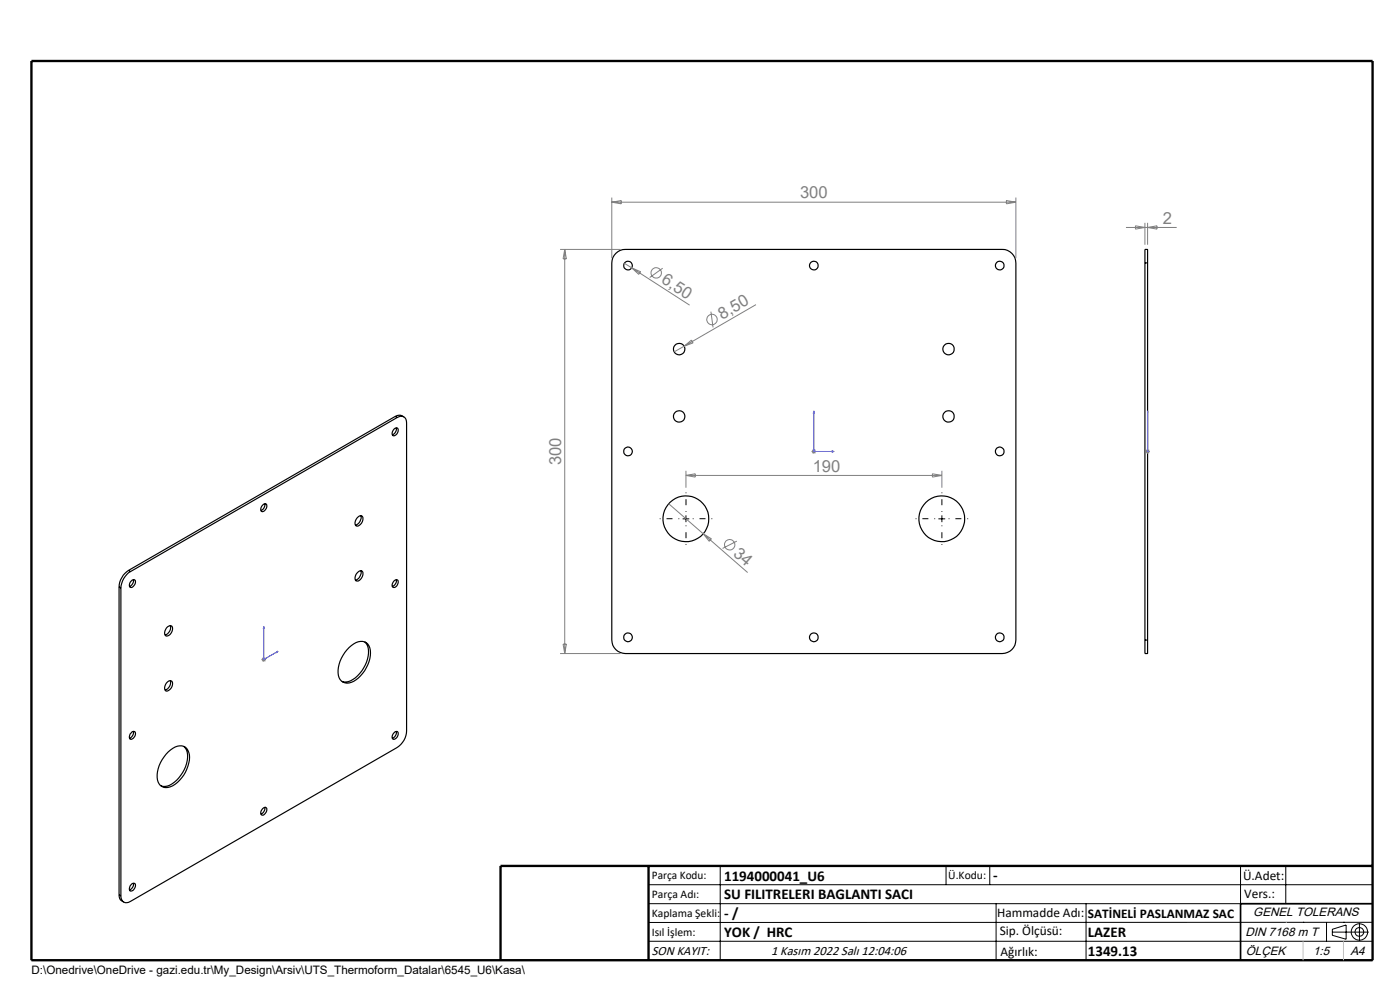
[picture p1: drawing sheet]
<svg xmlns="http://www.w3.org/2000/svg" width="297mm" height="210mm" viewBox="0 0 297 210" stroke-linecap="round" stroke-linejoin="round" font-family="sans-serif">
<g fill="none" stroke="#000" stroke-width=".25">
<path d="M130.6 53.8a2.71 2.71 0 0 1 2-.9h80.1a2.89 2.89 0 0 1 2.8 2.9v80a2.89 2.89 0 0 1-2.8 2.8h-80.1a2.89 2.89 0 0 1-2.8-2.8v-80a2.71 2.71 0 0 1 .8-2zM242.9 55.8v-2.9h.6v2.9M242.9 55.8v80M242.9 55.8h.6M243.5 55.8v80M83.6 91a.5 .5 0 0 1 .9 0 1.14 1.14 0 0 1-1.1 1.4 .96 .96 0 0 1 .2-1.4zM83.9 88.3a1.56 1.56 0 0 1 1.8 .1M83.9 88.3l.3 .3M83.9 88.3l-56.6 32.7M84.1 90.8a1.28 1.28 0 0 1-.9 1.4M84.2 88.6a1.22 1.22 0 0 1 1.5-.2 1.22 1.22 0 0 1 .6 1.3v65.4a4.3 4.3 0 0 1-2.1 3.5l-56.5 32.6a1.25 1.25 0 0 1-1.4 .1 1.25 1.25 0 0 1-.7-1.3M84.2 88.6l-56.5 32.6"/>
<path d="M55.9 107a.42 .42 0 0 1 .5-.1 .42 .42 0 0 1 .2 .4 .96 .96 0 0 1-1.2 1.1v-.7zM56.2 106.8a1.31 1.31 0 0 1-.8 1.5M75.7 109.9a.64 .64 0 0 1 .7-.5 .64 .64 0 0 1 .6 .6 1.44 1.44 0 0 1-1.5 1.5 1.28 1.28 0 0 1 .2-1.6zM76.6 109.4a1.67 1.67 0 0 1-1.2 2M25.3 124.5l.3 .2M25.3 124.5v65.3M25.6 124.7v65.3M27.3 121a4.6 4.6 0 0 0-2 3.5M27.3 121l.4 .2M27.7 121.2a4.4 4.4 0 0 0-2.1 3.5M27.8 123.3a.52 .52 0 0 1 .9-.1 1.18 1.18 0 0 1-1.1 1.4l-.2-.6zM28.3 122.9a1.28 1.28 0 0 1-.9 1.5"/>
<path d="M35.3 133.2l.3-.2a.61 .61 0 0 1 .8-.2 .61 .61 0 0 1 .2 .8l-.5 1a.7 .7 0 0 1-1.1 .1l-.1-.5zM36.1 132.7a1.61 1.61 0 0 1-1.1 2M74 137.4a3 3 0 0 1 3.7-1.1 3.6 3.6 0 0 1 .6 4.1 6.8 6.8 0 0 1-4.3 4.5 1.98 1.98 0 0 1-2.3-2.2 7.3 7.3 0 0 1 2.3-5.3zM75.7 121.6l.3-.3a.6 .6 0 0 1 .8-.2 .6 .6 0 0 1 .2 .9l-.3 .6a.71 .71 0 0 1-.6 .6 .71 .71 0 0 1-.8-.4l.1-.6zM76.6 121.1a1.71 1.71 0 0 1-1.2 1.9M77.4 136.2a3.3 3.3 0 0 1 .6 3.6 7.1 7.1 0 0 1-4.1 4.8h-1.4M83.6 123.3a.52 .52 0 0 1 .9-.1 1.1 1.1 0 0 1-1.1 1.4 .92 .92 0 0 1 .2-1.3zM84.1 123a1.34 1.34 0 0 1-.9 1.4M242.9 135.8v2.8h.6v-2.8M242.9 135.8h.6M28 155.2l.3-.1a.58 .58 0 0 1 .5 .4 .58 .58 0 0 1-.2 .7l-.6 .6-.5-.1v-.7zM28.3 155.1a1.28 1.28 0 0 1-.9 1.5"/>
<path d="M35.3 144.9a.66 .66 0 0 1 .7-.5 .66 .66 0 0 1 .6 .6 1.44 1.44 0 0 1-1.5 1.5l-.2-.7zM35.7 159.5a3 3 0 0 1 3.6-1 3.5 3.5 0 0 1 .6 4 6.7 6.7 0 0 1-4.2 4.5 1.94 1.94 0 0 1-2.4-2.1 7.3 7.3 0 0 1 2.4-5.4zM36.1 144.4a1.61 1.61 0 0 1-1.1 2M39 158.3a3.3 3.3 0 0 1 .6 3.7 7.1 7.1 0 0 1-4.1 4.7h-1.4M83.8 155.2a.41 .41 0 0 1 .5 0 .41 .41 0 0 1 .2 .4 .96 .96 0 0 1-1.2 1.1v-.7zM84.1 155.1a1.28 1.28 0 0 1-.9 1.5M55.7 171.5a.52 .52 0 0 1 .9 0 1.19 1.19 0 0 1-1.1 1.4 .92 .92 0 0 1 .2-1.4zM56.2 171.2a1.31 1.31 0 0 1-.8 1.5M25.3 189.8a1.4 1.4 0 0 0 .9 1.5M25.3 189.8l.3 .2M27.8 187.6a.52 .52 0 0 1 .9 0 1.19 1.19 0 0 1-1.1 1.4l-.2-.6zM28.3 187.4a1.34 1.34 0 0 1-.9 1.4"/>
<path d="M106.2 203.7h185"/>
<circle cx="133.2" cy="56.3" r=".92"/>
<circle cx="172.6" cy="56.3" r=".92"/>
<circle cx="212.1" cy="56.3" r=".92"/>
<circle cx="144.1" cy="74" r="1.22"/>
<circle cx="201.2" cy="74" r="1.21"/>
<circle cx="133.2" cy="95.8" r=".92"/>
<circle cx="144.1" cy="88.3" r="1.22"/>
<circle cx="201.2" cy="88.3" r="1.21"/>
<circle cx="212.1" cy="95.8" r=".92"/>
<circle cx="145.5" cy="110" r="4.9"/>
<circle cx="199.8" cy="110.1" r="4.9"/>
<circle cx="133.2" cy="135.2" r=".93"/>
<circle cx="172.6" cy="135.2" r=".93"/>
<circle cx="212.1" cy="135.2" r=".93"/>
</g>
<g fill="none" stroke="#808080" stroke-width=".21">
<path d="M118.8 52.9h12.9M119.8 52.9v85.7M119.8 52.9l.4 2h-.7zM129.8 41.9v12.9M129.8 42.9h85.7M129.8 42.9l2-.4v.7zM132.4 55.8l1.6 1M134 56.8l12.3 7.9M134 56.8l1.9 .8-.4 .6zM140.6 56.9l-2.8 2M213.5 42.5l2 .4-2 .3zM215.5 41.9v12.9"/>
<path d="M238.9 48.3h10.7M240.9 47.9l2 .4-2 .3zM242.9 47.3v4.6M243.5 47.3v4.6M243.5 48.3l2-.4v.7zM145.1 73.4l-2.1 1.2M145.1 73.4l1.6-1.3 .3 .6zM150.8 66.1l.5 3.4M160.4 64.6l-15.3 8.8M145.5 99.9v3.6M172.2 95.8h.9M172.3 95.4l.7 .7"/>
<path d="M172.6 95.3v1M173 95.4l-.7 .7M199.8 99.9v3.6M243 95.8h.9M243.1 95.4l.7 .7M243.5 95.3v1M243.8 95.4l-.7 .7M141.9 106.8l7.3 6.4M145.5 100.9h54.3M145.5 100.9l2-.4v.7zM149.2 113.2l9.4 8.3M149.2 113.2l1.7 1.1-.4 .5z"/>
<path d="M156.3 114.8l-3 1.5M197.8 100.5l2 .4-2 .3zM55.5 139.9h.9M55.6 139.6l.7 .7M56 139.4v1M56.3 139.6l-.7 .7M118.8 138.6h12.9M119.5 136.6h.7l-.4 2z"/>
<circle cx="139.2" cy="57.9" r="1.11"/>
<circle cx="151" cy="67.8" r="1.11"/>
<circle cx="154.8" cy="115.5" r="1.1"/>
</g>
<g fill="none" stroke="#000" stroke-width=".21">
<path d="M144.8 110.1h1.4M145.5 109.3v1.5M199.1 110.1h1.4M199.8 109.3v1.5M137.6 187.7h153.6M137.6 191.7h153.6M137.6 199.7h153.6M152.8 183.7v20M200.7 183.7v4M210 183.7v4M211.3 191.7v12M230.4 191.7v12"/>
<path d="M263.2 183.7v20M272.8 183.7v8M276.4 195.6h.1M281.4 195.6v4.1M282.6 197.7h7.8M282.6 197.1l3-.9v3l-3-.8zM285 195.6h.1M288.4 195.8v3.8M291.2 195.6l-153.6 .1"/>
<circle cx="288.4" cy="197.7" r="1.74"/>
<circle cx="288.4" cy="197.7" r=".93"/>
</g>
<path d="M172.6 87.2v8.6h4.4M172.6 87.2l.2 .4h-.3zM176.5 95.7l.5 .1-.5 .1zM243.5 95.7v.2zM243.5 87.2v.4v-.4M243.5 95.8h.1M243.5 87.2v8.6M56 132.9v.3l-.1 .1zM56 132.9v7l3-1.8M58.7 138.2l.3-.1-.3 .3z" fill="none" stroke="#00f" stroke-width=".21"/>
<path d="M144.1 110h-4.1M145.5 108.6v-4.1M145.5 111.5v4.1M147 110h4.1M198.4 110h-4.2M199.8 108.6v-4.1M199.8 111.5v4.1M201.2 110h4.2" fill="none" stroke="#000" stroke-width=".21" stroke-dasharray="15.2 1.3 1.3 1.3" stroke-dashoffset="15.1" stroke-linecap="butt"/>
<path d="M291.2 191.7h-28v12" fill="none" stroke="#000" stroke-width=".35"/>
<path d="M6.7 12.9h284.5v190.8h-284.5zM137.6 183.7v20M291.2 183.7h-185v20" fill="none" stroke="#000" stroke-width=".5"/>
<path d="M272.8 195.6h.1M276.4 199.7v4M285 199.7v4" fill="none" stroke="#c0c0c0" stroke-width=".21"/>
<g fill="#00f">
<path d="M176.5 95.7l.5 .1-.5 .1zM172.6 87.2l.2 .4h-.3z"/>
<path d="M58.7 138.2l.3-.1-.3 .3zM56 132.9v.3l-.1 .1z"/>
<path d="M243.5 95.7v.2zM243.5 87.2v.4z"/>
</g>
<g font-size="3.5" fill="#808080">
<text x="169.7" y="42.1">300</text>
<text x="246.7" y="47.5">2</text>
<text x="140.1" y="59.8" transform="rotate(33 140.1 59.8)">6,50</text>
<text x="153.2" y="67.9" transform="rotate(-30 153.2 67.9)">8,50</text>
<text x="119" y="98.7" transform="rotate(-90 119 98.7)">300</text>
<text x="172.4" y="100">190</text>
<text x="155.4" y="117.6" transform="rotate(41 155.4 117.6)">34</text>
</g>
<g font-size="3.2">
<text x="153.6" y="186.8">1194000041_U6</text>
<text x="153.6" y="190.8">SU FILITRELERI BAGLANTI SACI</text>
<text x="210.7" y="186.6">-</text>
<text x="153.6" y="194.8">- /</text>
<text x="153.6" y="198.8">YOK / HRC</text>
<text x="230.8" y="198.7">LAZER</text>
<text x="230.8" y="202.8">1349.13</text>
</g>
<g font-size="2.8">
<text x="263.7" y="186.7">Ü.Adet:</text>
<text x="263.9" y="190.5">Vers.:</text>
<text x="211.5" y="194.5">Hammadde Adı:</text>
<text x="230.8" y="194.7">SATİNELİ PASLANMAZ SAC</text>
<text x="138.3" y="202.6">SON KAYIT:</text>
<text x="163.6" y="202.6">1 Kasım 2022 Salı 12:04:06</text>
<text x="212.1" y="198.4">Sip. Ölçüsü:</text>
<text x="212.2" y="202.7">Ağırlık:</text>
</g>
<g font-size="2.6">
<text x="265.9" y="194.4">GENEL TOLERANS</text>
<text x="264.2" y="198.5">DIN 7168 m T</text>
<text x="264.3" y="202.6">ÖLÇEK</text>
<text x="278.5" y="202.6">1:5</text>
<text x="286.5" y="202.6">A4</text>
</g>
<g font-size="2.5">
<text x="138.3" y="186.4">Parça Kodu:</text>
<text x="138.3" y="190.5">Parça Adı:</text>
<text x="201.2" y="186.5">Ü.Kodu:</text>
<text x="138.3" y="194.5">Kaplama Şekli:</text>
<text x="138.3" y="198.6">Isıl İşlem:</text>
<text x="6.7" y="206.7">D:\Onedrive\OneDrive - gazi.edu.tr\My_Design\Arsiv\UTS_Thermoform_Datalar\6545_U6\Kasa\</text>
</g>
</svg>
